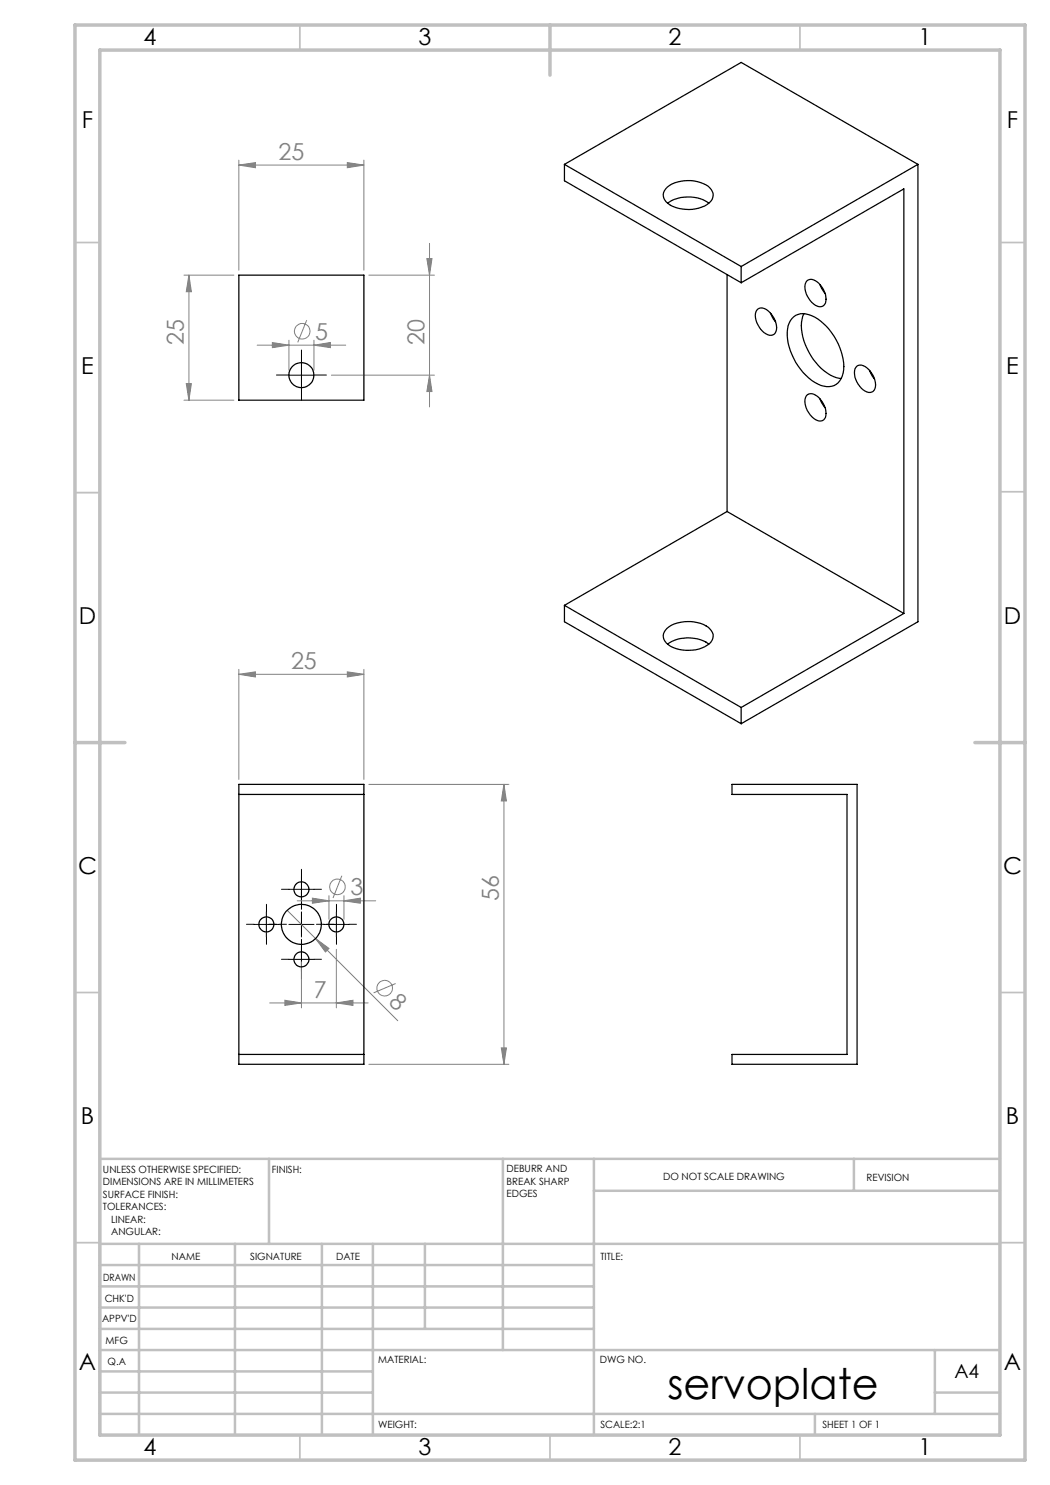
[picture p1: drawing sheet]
<svg xmlns="http://www.w3.org/2000/svg" width="210mm" height="297mm" viewBox="0 0 210 297" stroke-linecap="round" stroke-linejoin="round" font-family="sans-serif">
<g fill="none" stroke="#808080" stroke-width=".2">
<path d="M47.8 33l3.3-.5v1zM47.8 32v22M47.8 33h25M69.5 32.5l3.3 .5-3.3 .5zM72.8 32v22M36.8 55h10M37.8 55l.5 3.3h-1zM37.8 55v25M73.8 55h13.1M85.4 51.7h1l-.5 3.3zM85.9 48.7v32.7M37.3 76.7h1l-.5 3.3z"/>
<path d="M51.4 69h17.7M54.5 68.5l3.3 .5-3.3 .5zM57.8 68v6M61.3 64l-1.8 4.5M62.8 69l3.3-.5v1zM62.8 68v6M66.3 75h20.6M85.9 75l.5 3.3h-1zM36.8 80h10M47.8 134.9l3.3-.5v1zM47.8 133.9v22M47.8 134.9h25"/>
<path d="M69.5 134.4l3.3 .5-3.3 .5zM72.8 133.9v22M73.8 156.9h28M100.8 156.9v56M100.8 156.9l.5 3.3h-1zM62.5 179.6l3.3 .6-3.3 .5zM65.8 179.1v4.8M68.4 175.2l-1.8 4.4M68.8 179.1v4.8M57.4 182.1l22.2 22M59.4 180.2h15.7M60.3 192.4v9.2"/>
<path d="M63.1 187.7l2.7 2-.7 .7zM67.3 189.9v11.7M68.8 180.2l3.3-.6v1.1zM79.1 196.7l-4.4 1.9M53.9 200.6h19.7M57 200.1l3.3 .5-3.3 .5zM67.3 200.6l3.3-.5v1zM73.8 212.9h28M100.3 209.6h1l-.5 3.3z"/>
<circle cx="60.5" cy="66.3" r="1.56"/>
<circle cx="67.5" cy="177.4" r="1.55"/>
<circle cx="76.9" cy="197.6" r="1.57"/>
</g>
<g fill="none" stroke="#000" stroke-width=".2" stroke-dasharray="15.2 1.3 1.3 1.3">
<path d="M57.8 75h-2.5M60.3 72.5v-2.5M60.3 77.5v2.5M62.8 75h2.5M57.8 177.9h-1.5M60.3 179.9v-1.5M60.3 175.4v-1.5M62.8 177.9h1.5M50.8 184.9h-1.5M53.3 182.4v-1.5M53.3 187.4v1.5M55.3 184.9h-1.5"/>
<path d="M55.8 184.9h1.5M57.8 191.9h-1.5M60.3 189.9v1.5M60.3 189.4v-1.5M60.3 194.4v1.5M60.3 180.4v1.5M62.8 191.9h1.5M64.8 184.9h-1.5M65.3 184.9h1.5M67.3 182.4v-1.5M67.3 187.4v1.5M69.8 184.9h1.5"/>
</g>
<path d="M57.8 75h5M60.3 72.5v5M57.8 177.9h5M60.3 175.4v5M50.8 184.9h5M53.3 182.4v5M57.8 184.9h5M57.8 191.9h5M60.3 182.4v5M60.3 189.4v5M64.8 184.9h5M67.3 182.4v5" fill="none" stroke="#000" stroke-width=".2"/>
<g fill="none" stroke="#c0c0c0" stroke-width=".35">
<path d="M60 5v5M160 5v5M15 48.5h5M200 48.5h5M15 98.5h5M200 98.4h5M15 198.5h5M200 198.5h5M15 248.5h5M200 248.5h5M60 287v5M110 287v5"/>
<path d="M160 287v5"/>
</g>
<g fill="none" stroke="#c0c0c0" stroke-width=".5">
<path d="M53.8 231.8v17M100.6 231.8v38.2M118.8 231.8v55.2M118.8 238.2h81.2M170.8 231.8v6.4M200 231.8h-180v55.2M20 248.8h180M20 257.3h98.8M20 253h98.8M27.8 248.8v38.2M47 248.8v38.2M64.4 248.8v38.2"/>
<path d="M74.6 248.8v38.2M85 248.8v17M20 265.8h98.8M20 261.5h98.8M20 278.5h54.6M20 274.3h54.6M20 270h180M187 278.5h13M187 270v12.8M20 282.8h180M163 282.8v4.2"/>
</g>
<path d="M15 5h190v287h-190zM20 10h180v277h-180zM110 5v10M15 148.5h10M195 148.5h10" fill="none" stroke="#c0c0c0" stroke-width=".7"/>
<g fill="#808080">
<path d="M63.1 187.7l2.7 2-.7 .7z"/>
<path d="M69.5 32.5l3.3 .5-3.3 .5zM47.8 33l3.3-.5v1z"/>
<path d="M47.8 134.9l3.3-.5v1zM69.5 134.4l3.3 .5-3.3 .5zM62.5 179.6l3.3 .6-3.3 .5zM68.8 180.2l3.3-.6v1.1zM57 200.1l3.3 .5-3.3 .5zM67.3 200.6l3.3-.5v1zM54.5 68.5l3.3 .5-3.3 .5zM62.8 69l3.3-.5v1z"/>
<path d="M100.3 209.6h1l-.5 3.3zM100.8 156.9l.5 3.3h-1zM85.9 75l.5 3.3h-1zM85.4 51.7h1l-.5 3.3z"/>
<path d="M37.8 55l.5 3.3h-1zM37.3 76.7h1l-.5 3.3z"/>
</g>
<g fill="none" stroke="#000" stroke-width=".25">
<path d="M112.9 32.9v3.3l35.3 20.3M112.9 32.9l35.3 20.4M112.9 32.9l35.3-20.4 35.4 20.4M133.5 37.4a7.2 7.2 0 0 1 8.5 .2 2.01 2.01 0 0 1-.6 3.3 7.4 7.4 0 0 1-8.1-.5 1.92 1.92 0 0 1 .2-3zM183.6 32.9v91.5l-35.4 20.3M183.6 32.9l-35.4 20.4M47.8 55h25v25h-25zM133.5 40.6a7.4 7.4 0 0 1 8.2 0M145.4 54.9v47.4M148.2 53.3v3.2M148.2 56.5l32.6-18.7v84.9M161.5 56.1a2.09 2.09 0 0 1 2.6 1 3.5 3.5 0 0 1 .8 3.8 1.41 1.41 0 0 1-2.2-.1 4 4 0 0 1-1.4-4.5z"/>
<path d="M164 56.9l1 1.8M151.3 62.1a1.64 1.64 0 0 1 2.6 .3 3.8 3.8 0 0 1 1.1 4.2 1.44 1.44 0 0 1-2.2-.1 4 4 0 0 1-1.5-4.4zM154.1 62.6l1 1.8M158.4 63.7a3.2 3.2 0 0 1 3.9-.6 12 12 0 0 1 6.4 10.9 3.2 3.2 0 0 1-4 3.2 11.2 11.2 0 0 1-6.9-7.8 6.3 6.3 0 0 1 .6-5.7zM160.8 62.8a8.8 8.8 0 0 0 1 7.6 9.3 9.3 0 0 0 6.4 5.3M161.5 78.9a2.09 2.09 0 0 1 2.6 1.1 3.5 3.5 0 0 1 .8 3.7 1.41 1.41 0 0 1-2.2 0 4 4 0 0 1-1.4-4.5zM164 79.8l1 1.7M171.4 73.2a2.11 2.11 0 0 1 2.7 1.1 3.2 3.2 0 0 1 .5 4 2.09 2.09 0 0 1-2.7-1 3.5 3.5 0 0 1-.7-3.8zM173.9 74.1l.5 1.1 .5 .6M145.4 102.3l35.4 20.4M145.4 102.3l-32.5 18.8M112.9 121.1v3.3l35.3 20.3"/>
<path d="M112.9 121.1l35.3 20.4M133.5 125.6a7.2 7.2 0 0 1 8.5 .2 1.97 1.97 0 0 1-.6 3.3 7.3 7.3 0 0 1-8.1-.5 1.92 1.92 0 0 1 .2-3zM133.5 128.8a7.3 7.3 0 0 1 8.2 0M180.8 122.7l-32.6 18.8M47.8 156.9h25v56h-25zM47.8 158.9h25M146.4 156.9h25v56h-25v-2h23v-52h-23zM148.2 141.5v3.2M47.8 210.9h25"/>
<circle cx="60.3" cy="75" r="2.51"/>
<circle cx="60.3" cy="177.9" r="1.51"/>
<circle cx="53.3" cy="184.9" r="1.51"/>
<circle cx="60.3" cy="191.9" r="1.51"/>
<circle cx="60.3" cy="184.9" r="4"/>
<circle cx="67.3" cy="184.9" r="1.51"/>
</g>
<text font-size="8.5" x="133.5" y="279.7">servoplate</text>
<g font-size="4.7">
<text x="28.7" y="9">4</text>
<text x="83.7" y="9">3</text>
<text x="133.7" y="9">2</text>
<text x="183.7" y="9">1</text>
<text x="16.4" y="25.5">F</text>
<text x="201.4" y="25.5">F</text>
<text x="16.2" y="74.7">E</text>
<text x="201.2" y="74.7">E</text>
<text x="15.8" y="124.7">D</text>
<text x="200.8" y="124.7">D</text>
<text x="15.6" y="174.7">C</text>
<text x="200.6" y="174.7">C</text>
<text x="16.2" y="224.7">B</text>
<text x="201.2" y="224.7">B</text>
<text x="15.8" y="274">A</text>
<text x="200.8" y="274">A</text>
<text x="28.7" y="291">4</text>
<text x="83.7" y="291">3</text>
<text x="133.7" y="291">2</text>
<text x="183.7" y="291">1</text>
</g>
<g font-size="4.7" fill="#808080">
<text x="55.7" y="32">25</text>
<text x="36.8" y="69.1" transform="rotate(-90 36.8 69.1)">25</text>
<text x="63" y="67.9">5</text>
<text x="84.9" y="69.1" transform="rotate(-90 84.9 69.1)">20</text>
<text x="58.2" y="133.8">25</text>
<text x="70.1" y="179.1">3</text>
<text x="99.8" y="180.1" transform="rotate(-90 99.8 180.1)">56</text>
<text x="62.8" y="199.5">7</text>
<text x="77.6" y="200.6" transform="rotate(45 77.6 200.6)">8</text>
</g>
<text font-size="3.9" x="190.9" y="275.5">A4</text>
<g font-size="2">
<text x="20.6" y="234.6">UNLESS OTHERWISE SPECIFIED:</text>
<text x="20.6" y="237.1">DIMENSIONS ARE IN MILLIMETERS</text>
<text x="20.6" y="239.6">SURFACE FINISH:</text>
<text x="54.4" y="234.6">FINISH:</text>
<text x="101.3" y="234.5">DEBURR AND</text>
<text x="101.3" y="237">BREAK SHARP</text>
<text x="101.3" y="239.5">EDGES</text>
<text x="132.6" y="236">DO NOT SCALE DRAWING</text>
<text x="173.3" y="236.2">REVISION</text>
<text x="20.6" y="242.1">TOLERANCES:</text>
<text x="22.2" y="244.6">LINEAR:</text>
<text x="22.2" y="247.1">ANGULAR:</text>
<text x="34.3" y="252">NAME</text>
<text x="50" y="251.9">SIGNATURE</text>
<text x="67.2" y="251.9">DATE</text>
<text x="120.1" y="251.9">TITLE:</text>
<text x="20.6" y="256.1">DRAWN</text>
<text x="20.9" y="260.3">CHK'D</text>
<text x="20.4" y="264.4">APPV'D</text>
<text x="21.1" y="268.8">MFG</text>
<text x="21.5" y="273">Q.A</text>
<text x="75.6" y="272.5">MATERIAL:</text>
<text x="120" y="272.5">DWG NO.</text>
<text x="75.6" y="285.5">WEIGHT:</text>
<text x="120.1" y="285.6">SCALE:2:1</text>
<text x="164.5" y="285.6">SHEET 1 OF 1</text>
</g>
</svg>
